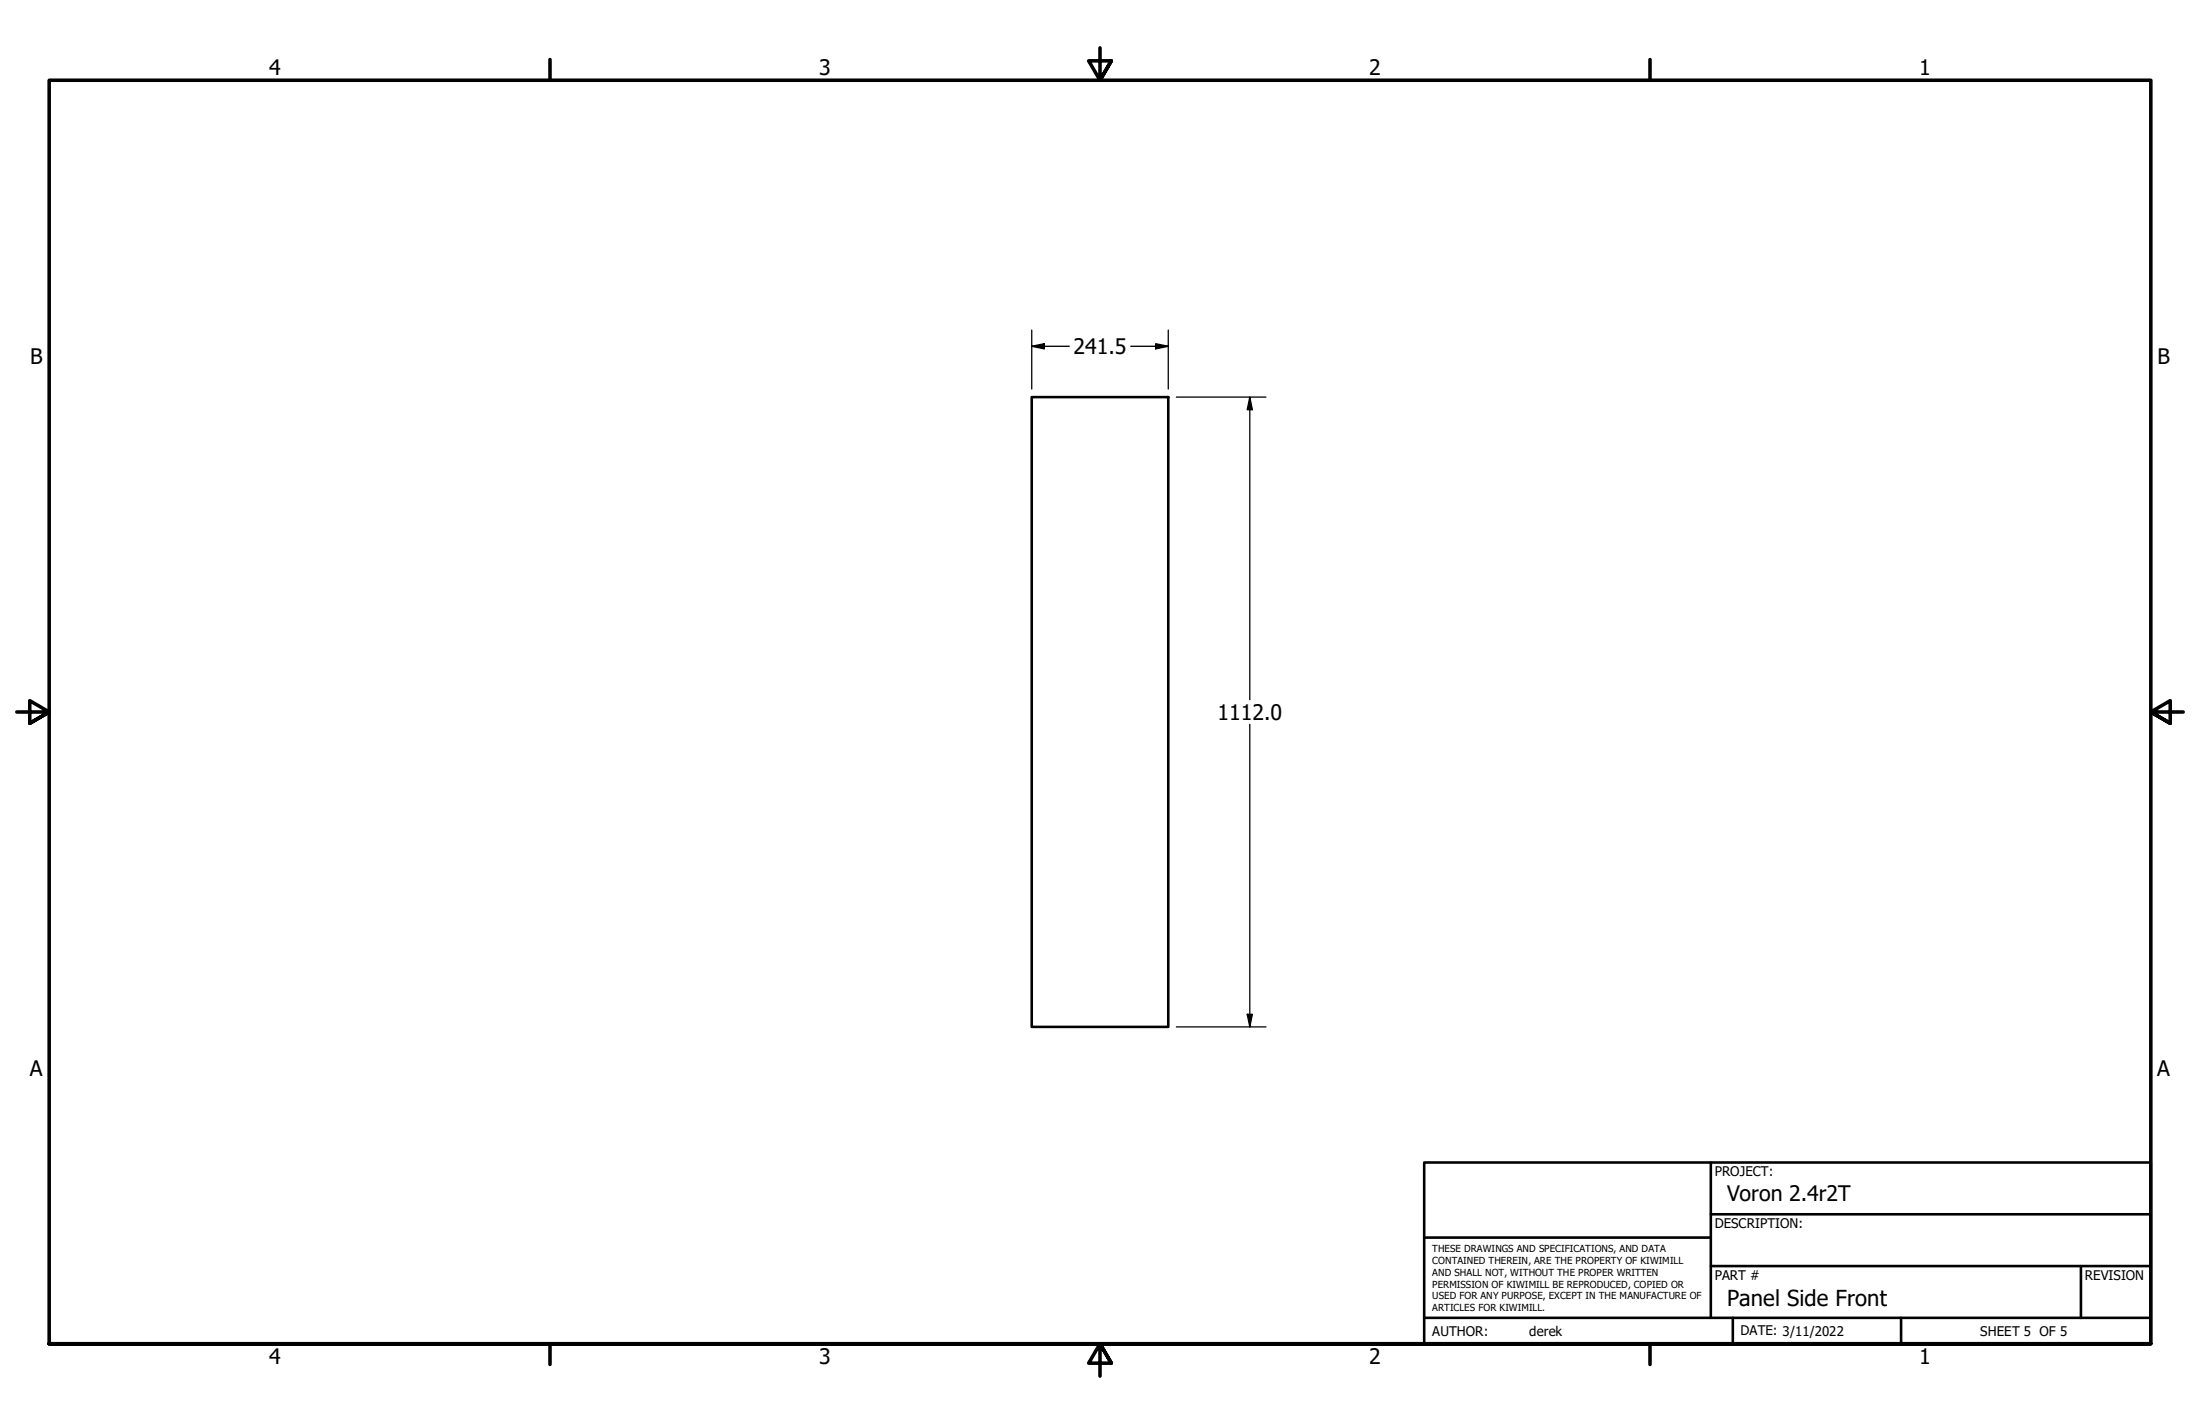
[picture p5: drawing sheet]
<svg xmlns="http://www.w3.org/2000/svg" width="432mm" height="279mm" viewBox="0 0 432 279" stroke-linecap="round" stroke-linejoin="round" font-family="sans-serif">
<!-- layer: Visible (ANSI) -->
<path d="M202.5 77.9h26.8v123.6h-26.8z" fill="none" stroke="#000" stroke-width=".51"/>
<!-- layer: Border (ANSI) -->
<path d="M107.9 11.7v4M215.9 9.4v6.3l-2.2-3.8h4.4l-2.2 3.8 2.2-3.8M323.8 11.7v4M3.3 139.7h6.4l-3.9-2.2v4.4l3.9-2.2-3.9 2.2M428.5 139.7h-6.4l3.9-2.2v4.4l-3.9-2.2 3.9 2.2M9.7 263.7v-248h412.4v248h-412.4h412.4M107.9 263.7v4M218.1 267.5l-2.2-3.8 2.2 3.8h-4.4l2.2-3.8v6.3M323.8 263.7v4" fill="none" stroke="#000" stroke-width=".7"/>
<!-- layer: Title (ANSI) -->
<path d="M279.5 228.1h142.6v35.6h-142.6zM335.8 238.3h86.3M335.8 228.1v30.5M279.5 242.8h56.3M279.5 258.6h142.6M335.8 248.4h86.3M340.1 258.6v5.1M373.1 258.6v5.1M408.4 248.4v10.2" fill="none" stroke="#000" stroke-width=".51"/>
<!-- layer: Dimension (ANSI) -->
<path d="M202.5 67.9l2.5-.5v1.1zM202.5 67.9h7.4M202.5 64.8v11.5M221.9 67.9h7.4M226.8 67.4l2.5 .5-2.5 .6zM229.3 64.8v11.5M230.9 77.9h17.6M245.3 77.9l.5 2.5h-1zM245.3 77.9v59.4M245.3 142.1v59.4M244.8 199h1l-.5 2.5zM230.9 201.5h17.6" fill="none" stroke="#000" stroke-width=".25"/>
<g fill="#000">
<path d="M202.5 67.9l2.5-.5v1.1z" fill-rule="evenodd"/>
<path d="M226.8 67.4l2.5 .5-2.5 .6z" fill-rule="evenodd"/>
<path d="M245.3 77.9l.5 2.5h-1z" fill-rule="evenodd"/>
<path d="M244.8 199h1l-.5 2.5z" fill-rule="evenodd"/>
</g>
<text font-size="4.3" x="339" y="256.2">Panel Side Front</text>
<g font-size="4.2">
<text x="52.8" y="14.7">4</text>
<text x="160.8" y="14.7">3</text>
<text x="268.7" y="14.7">2</text>
<text x="376.7" y="14.7">1</text>
<text x="5.9" y="71.4">B</text>
<text x="210.7" y="69.5">241.5</text>
<text x="423.5" y="71.4">B</text>
<text x="239" y="141.2">1112.0</text>
<text x="5.8" y="211.1">A</text>
<text x="423.4" y="211.1">A</text>
<text x="339" y="235.6">Voron 2.4r2T</text>
<text x="52.8" y="267.7">4</text>
<text x="160.8" y="267.7">3</text>
<text x="268.7" y="267.7">2</text>
<text x="376.7" y="267.7">1</text>
</g>
<g font-size="2.6">
<text x="336.5" y="230.8">PROJECT:</text>
<text x="336.5" y="241">DESCRIPTION:</text>
<text x="336.5" y="251.1">PART #</text>
<text x="409.2" y="251.1">REVISION</text>
<text x="281.1" y="262.1">AUTHOR:</text>
<text x="300.2" y="262.1">derek</text>
<text x="341.6" y="262">DATE: 3/11/2022</text>
<text x="388.7" y="262.1">SHEET 5 OF 5</text>
</g>
<g font-size="1.9">
<text x="281.1" y="245.7">THESE DRAWINGS AND SPECIFICATIONS, AND DATA</text>
<text x="281.1" y="248.1">CONTAINED THEREIN, ARE THE PROPERTY OF KIWIMILL</text>
<text x="281.1" y="250.4">AND SHALL NOT, WITHOUT THE PROPER WRITTEN</text>
<text x="281.1" y="252.7">PERMISSION OF KIWIMILL BE REPRODUCED, COPIED OR</text>
<text x="281.1" y="255">USED FOR ANY PURPOSE, EXCEPT IN THE MANUFACTURE OF</text>
<text x="281.1" y="257.3">ARTICLES FOR KIWIMILL.</text>
</g>
</svg>
